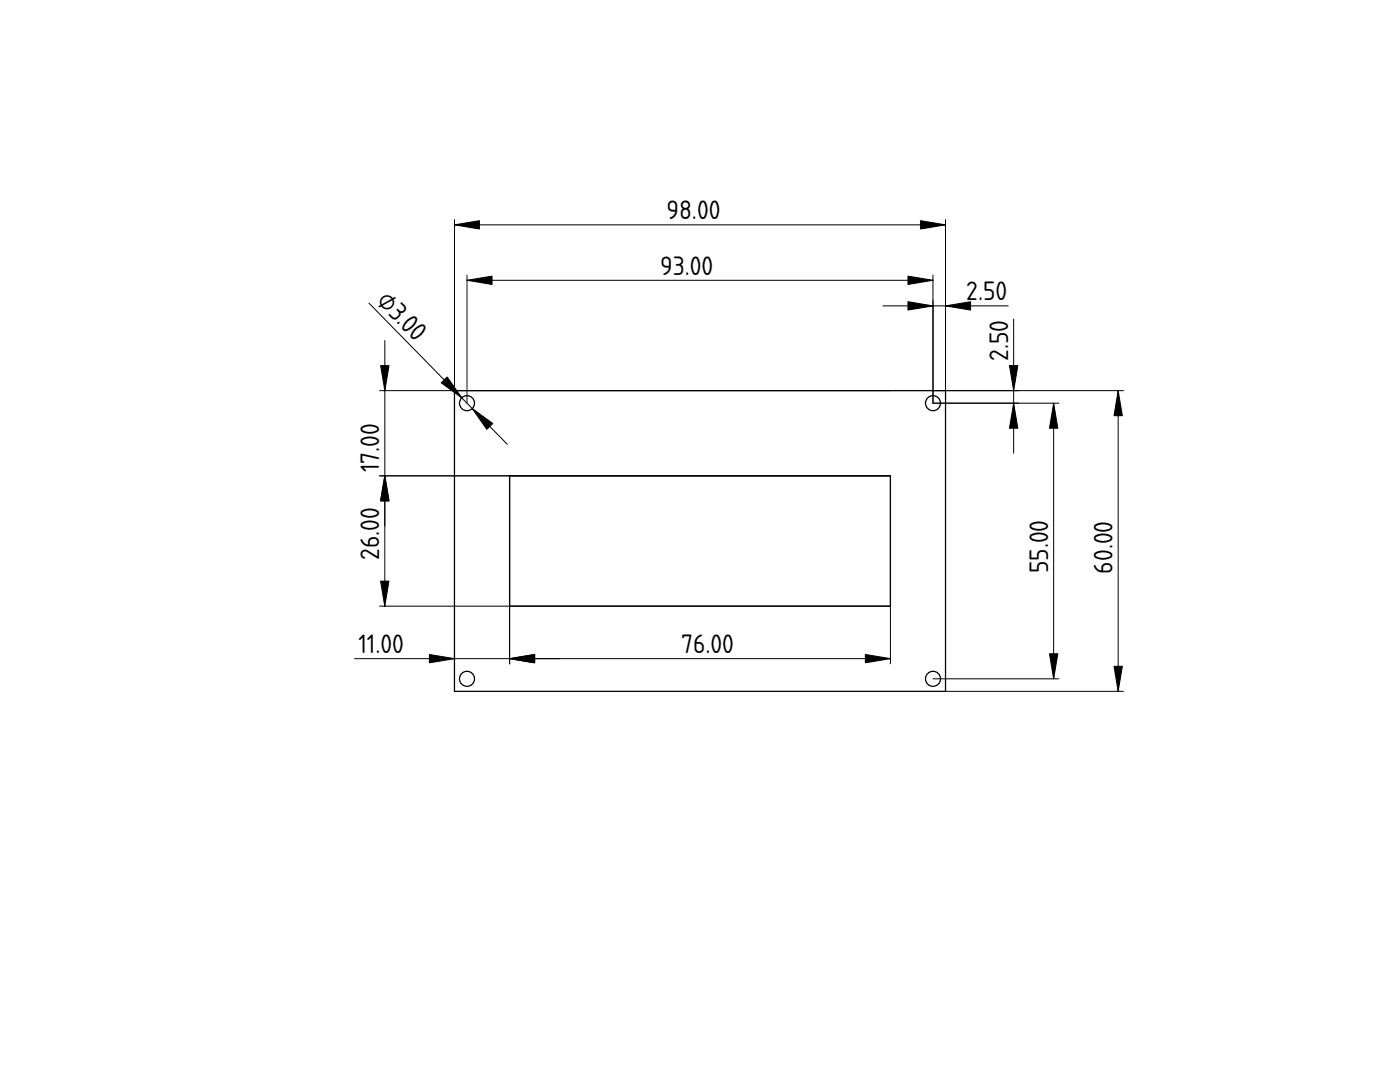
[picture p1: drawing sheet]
<svg xmlns="http://www.w3.org/2000/svg" width="279mm" height="216mm" viewBox="0 0 279 216" stroke-linecap="round" stroke-linejoin="round" font-family="sans-serif">
<path d="M139.7 107.9h.1" fill="none" stroke="#000" stroke-width=".2"/>
<path d="M101.7 94.9h76v26h-76z" fill-rule="evenodd" fill="#fff"/>
<path d="M139.7 107.9h.1" fill="none" stroke="#000" stroke-width=".2"/>
<g fill="#fff">
<circle cx="93.2" cy="80.5" r="1.5"/>
<circle cx="93.2" cy="135.5" r="1.5"/>
<circle cx="186.2" cy="135.5" r="1.5"/>
<circle cx="186.2" cy="80.5" r="1.5"/>
</g>
<g fill="none" stroke="#000" stroke-width=".25">
<path d="M90.7 77.9h98v60.1h-98zM101.7 94.9h76v26.1h-76z"/>
<circle cx="93.2" cy="80.5" r="1.5"/>
<circle cx="186.2" cy="80.5" r="1.5"/>
<circle cx="93.2" cy="135.5" r="1.5"/>
<circle cx="186.2" cy="135.5" r="1.5"/>
</g>
<g fill="none" stroke="#000" stroke-width=".2">
<path d="M90.7 44.9h98M90.7 43.8v34.1M93.2 55.9h93M93.2 54.9v25.5M186.2 54.9v25.5h25.1M188.7 43.8v36.6M73.6 60.5l27.6 28.2M75.8 77.9h101.9M76.8 67.9v53.1M176.2 61h25M186.2 77.9h38M202.3 63.7v26.7"/>
<path d="M223.2 77.9v60.1M75.8 94.9h101.9v37.6M90.7 94.9v37.6M101.7 94.9v37.6M210.3 80.4v55.1M139.7 107.9h.1M75.8 121h101.9M177.7 131.4h-106.9M186.2 135.5h25.1M188.7 138h35.5"/>
</g>
<g fill="#000" stroke="#000" stroke-width=".2">
<path d="M90.7 44.9l5-.9v1.7zM93.2 55.9l5-.8v1.7zM181.2 55.1l5 .8-5 .9zM183.7 44l5 .9-5 .8zM76 73h1.6l-.8 5zM88.1 76.4l1.1-1.2 3 4.2zM181.2 60.2l5 .8-5 .9zM188.7 61l5-.8v1.7zM201.5 73h1.6l-.8 5zM223.2 78l.8 5h-1.7zM76.8 94.9l.8 5h-1.6zM94.2 81.5l4.1 3-1.1 1.2z"/>
<path d="M202.3 80.4l.8 5h-1.6zM210.3 80.4l.8 5h-1.7zM76 116h1.6l-.8 5zM85.7 130.6l5 .8-5 .9zM101.7 131.4l5-.8v1.7zM172.7 130.6l5 .8-5 .9zM209.4 130.4h1.7l-.8 5zM222.3 132.9h1.7l-.8 5z"/>
</g>
<g font-size="5">
<text x="133" y="43.8">98.00</text>
<text x="131.7" y="54.8">93.00</text>
<text x="192.8" y="59.9">2.50</text>
<text x="75" y="60.2" transform="rotate(46 75 60.2)">⌀3.0</text>
<text x="201.2" y="72.1" transform="rotate(-90 201.2 72.1)">2.50</text>
<text x="75.7" y="94.2" transform="rotate(-90 75.7 94.2)">17.00</text>
<text x="75.7" y="111.7" transform="rotate(-90 75.7 111.7)">26.00</text>
<text x="209.2" y="114.4" transform="rotate(-90 209.2 114.4)">55.00</text>
<text x="222.1" y="114.4" transform="rotate(-90 222.1 114.4)">60.00</text>
<text x="71.5" y="130.3">11.00</text>
<text x="135.9" y="130.3">76.00</text>
</g>
</svg>
